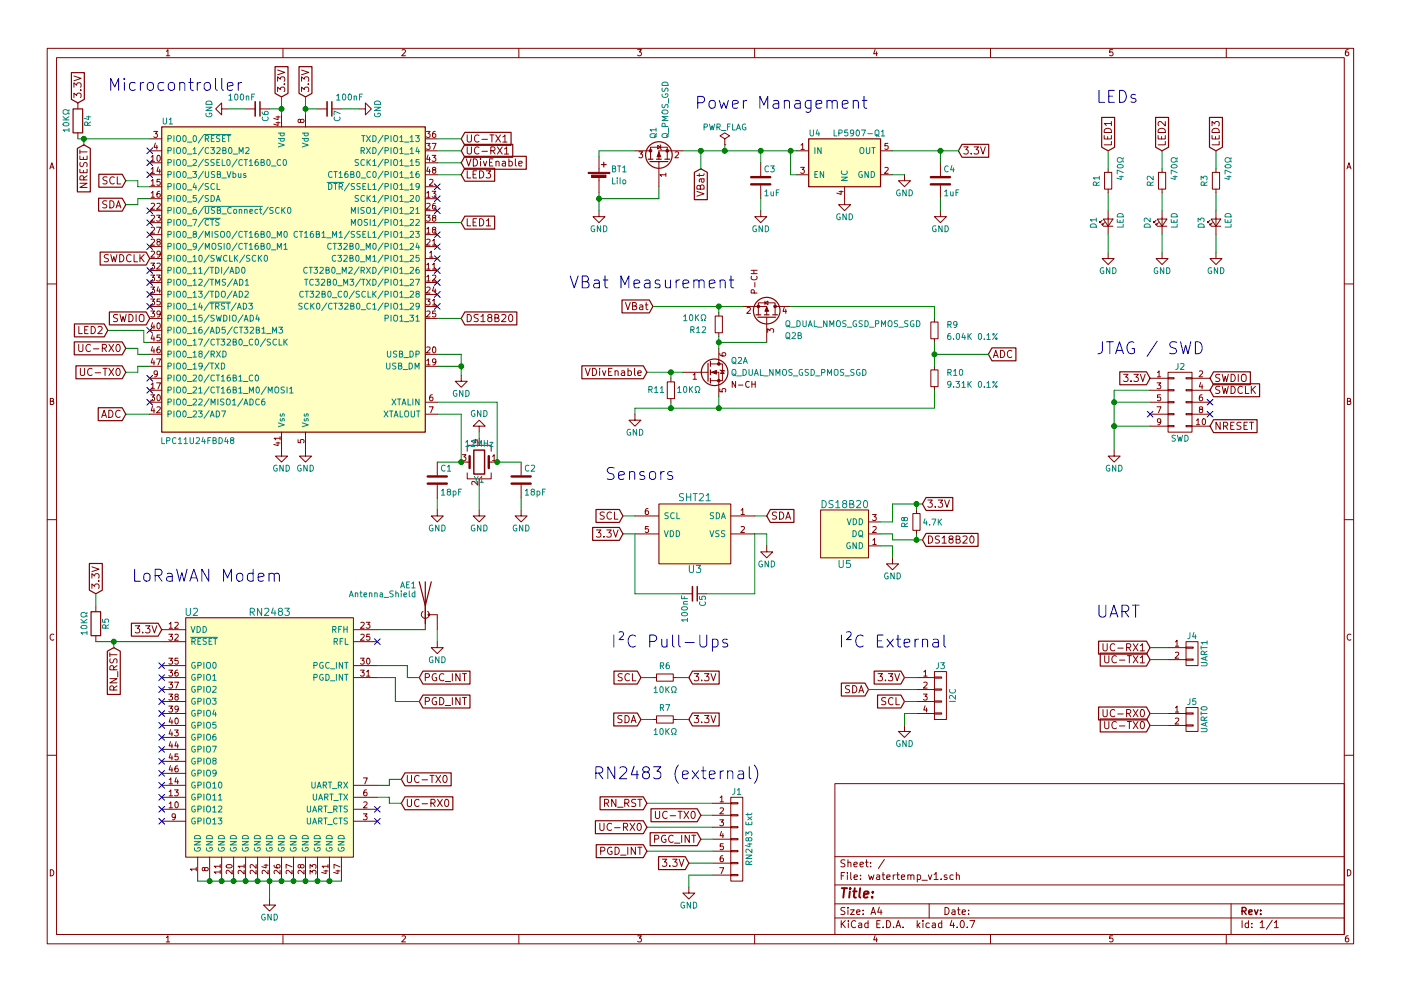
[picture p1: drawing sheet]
EESchema Schematic File Version 2
LIBS:power
LIBS:device
LIBS:transistors
LIBS:conn
LIBS:analog_switches
LIBS:nxp_armmcu
LIBS:rn2483
LIBS:linear
LIBS:texas
LIBS:LP5907-Q1
LIBS:sensirion
LIBS:ds18b20
LIBS:q_dual_nmos_gsd_pmos_sgd
LIBS:watertemp_v1-cache
EELAYER 25 0
EELAYER END
$Descr A4 11693 8268
encoding utf-8
Sheet 1 1
Title ""
Date ""
Rev ""
Comp ""
Comment1 ""
Comment2 ""
Comment3 ""
Comment4 ""
$EndDescr
$Comp
L RN2483 U2
U 1 1
P 2250 6150
F 0 "U2" H 1600 7200 60  0000 C CNN
F 1 "RN2483" H 2250 7200 60  0000 C CNN
F 2 "RN2483:RN2483" H 450 5100 60  0001 C CNN
F 3 "" H 450 5100 60  0001 C CNN
F 4 "RN2483A-I/RM103-ND" H 2250 6150 60  0001 C CNN "DigiKey"
	1    2250 6150
	1    0    0    -1  
$EndComp
Text GLabel 1050 2900 0    60   Input ~ 0
UC-RX0
Text GLabel 1050 3100 0    60   Input ~ 0
UC-TX0
Text GLabel 3350 6700 2    60   Input ~ 0
UC-RX0
Text GLabel 3350 6500 2    60   Input ~ 0
UC-TX0
$Comp
L GND #PWR01
U 1 1
P 2250 7500
F 0 "#PWR01" H 2250 7250 50  0001 C CNN
F 1 "GND" H 2250 7350 50  0000 C CNN
F 2 "" H 2250 7500 50  0001 C CNN
F 3 "" H 2250 7500 50  0001 C CNN
	1    2250 7500
	1    0    0    -1  
$EndComp
$Comp
L Antenna_Shield AE1
U 1 1
P 3550 5050
F 0 "AE1" H 3475 5225 50  0000 R CNN
F 1 "Antenna_Shield" H 3475 5150 50  0000 R CNN
F 2 "RF:SMA_EDGE" H 3550 5150 50  0001 C CNN
F 3 "" H 3550 5150 50  0001 C CNN
F 4 "J502-ND" H 3550 5050 60  0001 C CNN "Digikey"
	1    3550 5050
	1    0    0    -1  
$EndComp
$Comp
L GND #PWR02
U 1 1
P 3650 5350
F 0 "#PWR02" H 3650 5100 50  0001 C CNN
F 1 "GND" H 3650 5200 50  0000 C CNN
F 2 "" H 3650 5350 50  0001 C CNN
F 3 "" H 3650 5350 50  0001 C CNN
	1    3650 5350
	1    0    0    -1  
$EndComp
NoConn ~ 3150 5350
NoConn ~ 1350 5550
NoConn ~ 1350 5650
NoConn ~ 1350 5750
NoConn ~ 1350 5850
NoConn ~ 1350 5950
NoConn ~ 1350 6050
NoConn ~ 1350 6150
NoConn ~ 1350 6250
NoConn ~ 1350 6350
NoConn ~ 1350 6450
NoConn ~ 1350 6550
NoConn ~ 1350 6650
NoConn ~ 1350 6750
NoConn ~ 1350 6850
NoConn ~ 3150 6750
NoConn ~ 3150 6850
Text GLabel 1350 5250 0    60   Input ~ 0
3.3V
$Comp
L Crystal_GND24 Y1
U 1 1
P 4000 3850
F 0 "Y1" H 4000 4000 50  0000 C CNN
F 1 "12MHz" H 4000 3700 50  0000 C CNN
F 2 "Crystals:Crystal_SMD_Abracon_ABM8G-4pin_3.2x2.5mm" H 4000 3850 50  0001 C CNN
F 3 "" H 4000 3850 50  0001 C CNN
F 4 "ABM8G-12.000MHZ-4Y-T3" H 4000 3850 60  0001 C CNN "Part"
F 5 "535-10901-1-ND" H 4000 3850 60  0001 C CNN "Digikey"
	1    4000 3850
	-1   0    0    1   
$EndComp
$Comp
L C C1
U 1 1
P 3650 4000
F 0 "C1" H 3675 4100 50  0000 L CNN
F 1 "18pF" H 3675 3900 50  0000 L CNN
F 2 "Capacitors_SMD:C_0805" H 3688 3850 50  0001 C CNN
F 3 "" H 3650 4000 50  0001 C CNN
F 4 "Samsung CL21C180JBANNNC" H 3650 4000 60  0001 C CNN "Part"
F 5 "1276-1107-1-ND" H 3650 4000 60  0001 C CNN "Digikey"
	1    3650 4000
	1    0    0    -1  
$EndComp
$Comp
L GND #PWR03
U 1 1
P 4350 4250
F 0 "#PWR03" H 4350 4000 50  0001 C CNN
F 1 "GND" H 4350 4100 50  0000 C CNN
F 2 "" H 4350 4250 50  0001 C CNN
F 3 "" H 4350 4250 50  0001 C CNN
	1    4350 4250
	1    0    0    -1  
$EndComp
$Comp
L GND #PWR04
U 1 1
P 3650 4250
F 0 "#PWR04" H 3650 4000 50  0001 C CNN
F 1 "GND" H 3650 4100 50  0000 C CNN
F 2 "" H 3650 4250 50  0001 C CNN
F 3 "" H 3650 4250 50  0001 C CNN
	1    3650 4250
	1    0    0    -1  
$EndComp
$Comp
L GND #PWR05
U 1 1
P 2350 3750
F 0 "#PWR05" H 2350 3500 50  0001 C CNN
F 1 "GND" H 2350 3600 50  0000 C CNN
F 2 "" H 2350 3750 50  0001 C CNN
F 3 "" H 2350 3750 50  0001 C CNN
	1    2350 3750
	1    0    0    -1  
$EndComp
$Comp
L GND #PWR06
U 1 1
P 2550 3750
F 0 "#PWR06" H 2550 3500 50  0001 C CNN
F 1 "GND" H 2550 3600 50  0000 C CNN
F 2 "" H 2550 3750 50  0001 C CNN
F 3 "" H 2550 3750 50  0001 C CNN
	1    2550 3750
	1    0    0    -1  
$EndComp
$Comp
L LP5907-Q1 U4
U 1 1
P 7050 1350
F 0 "U4" H 6750 1600 50  0000 L CNN
F 1 "LP5907-Q1" H 6950 1600 50  0000 L CNN
F 2 "TO_SOT_Packages_SMD:SOT-23-5" H 7450 1600 50  0001 L CNN
F 3 "" H 7050 1350 50  0001 C CNN
F 4 "296-40365-1-ND" H 7050 1350 60  0001 C CNN "Digikey"
	1    7050 1350
	1    0    0    -1  
$EndComp
Text Notes 5800 900  0    100  ~ 0
Power Management
$Comp
L Battery_Cell BT1
U 1 1
P 5000 1500
F 0 "BT1" H 5100 1600 50  0000 L CNN
F 1 "LiIo" H 5100 1500 50  0000 L CNN
F 2 "Battery_Clips:36-54-ND" V 5000 1560 50  0001 C CNN
F 3 "" V 5000 1560 50  0001 C CNN
F 4 "36-54-ND" H 5000 1500 60  0001 C CNN "Digikey"
	1    5000 1500
	1    0    0    -1  
$EndComp
$Comp
L GND #PWR07
U 1 1
P 5000 1750
F 0 "#PWR07" H 5000 1500 50  0001 C CNN
F 1 "GND" H 5000 1600 50  0000 C CNN
F 2 "" H 5000 1750 50  0001 C CNN
F 3 "" H 5000 1750 50  0001 C CNN
	1    5000 1750
	1    0    0    -1  
$EndComp
Text GLabel 8000 1250 2    60   Input ~ 0
3.3V
$Comp
L GND #PWR08
U 1 1
P 7550 1450
F 0 "#PWR08" H 7550 1200 50  0001 C CNN
F 1 "GND" H 7550 1300 50  0000 C CNN
F 2 "" H 7550 1450 50  0001 C CNN
F 3 "" H 7550 1450 50  0001 C CNN
	1    7550 1450
	1    0    0    -1  
$EndComp
Text Notes 900  750  0    100  ~ 0
Microcontroller
Text Notes 1100 4850 0    100  ~ 0
LoRaWAN Modem
$Comp
L C C3
U 1 1
P 6350 1500
F 0 "C3" H 6375 1600 50  0000 L CNN
F 1 "1uF" H 6375 1400 50  0000 L CNN
F 2 "Capacitors_SMD:C_0805" H 6388 1350 50  0001 C CNN
F 3 "" H 6350 1500 50  0001 C CNN
F 4 "1276-6471-1-ND" H 6350 1500 60  0001 C CNN "Digikey"
F 5 "Samsung CL21B105KOFNNNG" H 6350 1500 60  0001 C CNN "Part"
	1    6350 1500
	1    0    0    -1  
$EndComp
$Comp
L GND #PWR09
U 1 1
P 6350 1750
F 0 "#PWR09" H 6350 1500 50  0001 C CNN
F 1 "GND" H 6350 1600 50  0000 C CNN
F 2 "" H 6350 1750 50  0001 C CNN
F 3 "" H 6350 1750 50  0001 C CNN
	1    6350 1750
	1    0    0    -1  
$EndComp
$Comp
L C C4
U 1 1
P 7850 1500
F 0 "C4" H 7875 1600 50  0000 L CNN
F 1 "1uF" H 7875 1400 50  0000 L CNN
F 2 "Capacitors_SMD:C_0805" H 7888 1350 50  0001 C CNN
F 3 "" H 7850 1500 50  0001 C CNN
F 4 "Samsung Samsung CL21B105KOFNNNG" H 7850 1500 60  0001 C CNN "Part"
F 5 "1276-6471-1-ND" H 7850 1500 60  0001 C CNN "Digikey"
	1    7850 1500
	1    0    0    -1  
$EndComp
$Comp
L GND #PWR010
U 1 1
P 7850 1750
F 0 "#PWR010" H 7850 1500 50  0001 C CNN
F 1 "GND" H 7850 1600 50  0000 C CNN
F 2 "" H 7850 1750 50  0001 C CNN
F 3 "" H 7850 1750 50  0001 C CNN
	1    7850 1750
	1    0    0    -1  
$EndComp
Text GLabel 2350 800  1    60   Input ~ 0
3.3V
Text GLabel 2550 800  1    60   Input ~ 0
3.3V
$Comp
L SHT21 U3
U 1 1
P 5800 4450
F 0 "U3" H 5800 4750 60  0000 C CNN
F 1 "SHT21" H 5800 4150 60  0000 C CNN
F 2 "Sensirion:SHT21" H 5800 4450 60  0001 C CNN
F 3 "" H 5800 4450 60  0001 C CNN
	1    5800 4450
	1    0    0    1   
$EndComp
Text Notes 5050 4000 0    100  ~ 0
Sensors
Text GLabel 5200 4450 0    60   Input ~ 0
3.3V
$Comp
L GND #PWR011
U 1 1
P 6400 4550
F 0 "#PWR011" H 6400 4300 50  0001 C CNN
F 1 "GND" H 6400 4400 50  0000 C CNN
F 2 "" H 6400 4550 50  0001 C CNN
F 3 "" H 6400 4550 50  0001 C CNN
	1    6400 4550
	1    0    0    -1  
$EndComp
Text GLabel 5200 4300 0    60   Input ~ 0
SCL
Text GLabel 6400 4300 2    60   Input ~ 0
SDA
Text GLabel 1050 1500 0    60   Input ~ 0
SCL
Text GLabel 1050 1700 0    60   Input ~ 0
SDA
$Comp
L DS18B20 U5
U 1 1
P 7050 4450
F 0 "U5" H 7050 4200 60  0000 C CNN
F 1 "DS18B20" H 7050 4700 60  0000 C CNN
F 2 "Pin_Headers:Pin_Header_Straight_1x03_Pitch2.54mm" H 7050 4450 60  0001 C CNN
F 3 "" H 7050 4450 60  0001 C CNN
	1    7050 4450
	1    0    0    -1  
$EndComp
Text GLabel 7700 4200 2    60   Input ~ 0
3.3V
$Comp
L GND #PWR012
U 1 1
P 7450 4650
F 0 "#PWR012" H 7450 4400 50  0001 C CNN
F 1 "GND" H 7450 4500 50  0000 C CNN
F 2 "" H 7450 4650 50  0001 C CNN
F 3 "" H 7450 4650 50  0001 C CNN
	1    7450 4650
	1    0    0    -1  
$EndComp
Text GLabel 7700 4500 2    60   Input ~ 0
DS18B20
Text GLabel 3850 2650 2    60   Input ~ 0
DS18B20
$Comp
L PWR_FLAG #FLG013
U 1 1
P 6050 1200
F 0 "#FLG013" H 6050 1275 50  0001 C CNN
F 1 "PWR_FLAG" H 6050 1350 50  0000 C CNN
F 2 "" H 6050 1200 50  0001 C CNN
F 3 "" H 6050 1200 50  0001 C CNN
	1    6050 1200
	1    0    0    -1  
$EndComp
Text Notes 9150 2950 0    100  ~ 0
JTAG / SWD
Text GLabel 9600 3150 0    60   Input ~ 0
3.3V
NoConn ~ 1250 1250
NoConn ~ 1250 1350
NoConn ~ 1250 1450
NoConn ~ 1250 1750
NoConn ~ 1250 1850
NoConn ~ 1250 1950
NoConn ~ 1250 2050
NoConn ~ 1250 2750
NoConn ~ 1250 3150
NoConn ~ 1250 3250
NoConn ~ 1250 3350
NoConn ~ 3650 2550
NoConn ~ 3650 2450
NoConn ~ 3650 2350
NoConn ~ 3650 2250
NoConn ~ 3650 2150
NoConn ~ 3650 2050
NoConn ~ 3650 1950
NoConn ~ 3650 1750
NoConn ~ 3650 1650
NoConn ~ 3650 1550
$Comp
L R R5
U 1 1
P 800 5200
F 0 "R5" V 880 5200 50  0000 C CNN
F 1 "10KΩ" V 700 5200 50  0000 C CNN
F 2 "Resistors_SMD:R_0805" V 730 5200 50  0001 C CNN
F 3 "" H 800 5200 50  0001 C CNN
F 4 "311-10KARCT-ND" V 800 5200 60  0001 C CNN "Digikey"
	1    800  5200
	1    0    0    -1  
$EndComp
Text GLabel 800  4950 1    60   Input ~ 0
3.3V
Text Notes 9150 850  0    100  ~ 0
LEDs
$Comp
L R_Small R1
U 1 1
P 9250 1500
F 0 "R1" V 9150 1450 50  0000 L CNN
F 1 "470Ω" V 9350 1500 50  0000 L CNN
F 2 "Resistors_SMD:R_0805" H 9250 1500 50  0001 C CNN
F 3 "" H 9250 1500 50  0001 C CNN
F 4 "311-470CRCT-ND" V 9250 1500 60  0001 C CNN "Digikey"
	1    9250 1500
	1    0    0    -1  
$EndComp
$Comp
L R_Small R2
U 1 1
P 9700 1500
F 0 "R2" V 9600 1450 50  0000 L CNN
F 1 "470Ω" V 9800 1500 50  0000 L CNN
F 2 "Resistors_SMD:R_0805" H 9700 1500 50  0001 C CNN
F 3 "" H 9700 1500 50  0001 C CNN
F 4 "311-470CRCT-ND" V 9700 1500 60  0001 C CNN "Digikey"
	1    9700 1500
	1    0    0    -1  
$EndComp
$Comp
L R_Small R3
U 1 1
P 10150 1500
F 0 "R3" V 10050 1450 50  0000 L CNN
F 1 "470Ω" V 10250 1500 50  0000 L CNN
F 2 "Resistors_SMD:R_0805" H 10150 1500 50  0001 C CNN
F 3 "" H 10150 1500 50  0001 C CNN
F 4 "311-470CRCT-ND" V 10150 1500 60  0001 C CNN "Digikey"
	1    10150 1500
	1    0    0    -1  
$EndComp
$Comp
L LED_Small D1
U 1 1
P 9250 1850
F 0 "D1" H 9200 1975 50  0000 L CNN
F 1 "LED" H 9200 1750 50  0000 L CNN
F 2 "LEDs:LED_0805" V 9250 1850 50  0001 C CNN
F 3 "" V 9250 1850 50  0001 C CNN
F 4 "475-1278-1-ND" H 9250 1850 60  0001 C CNN "Digikey"
	1    9250 1850
	0    -1   -1   0   
$EndComp
$Comp
L LED_Small D2
U 1 1
P 9700 1850
F 0 "D2" H 9650 1975 50  0000 L CNN
F 1 "LED" H 9650 1750 50  0000 L CNN
F 2 "LEDs:LED_0805" V 9700 1850 50  0001 C CNN
F 3 "" V 9700 1850 50  0001 C CNN
F 4 "475-2560-1-ND" H 9700 1850 60  0001 C CNN "Digikey"
	1    9700 1850
	0    -1   -1   0   
$EndComp
$Comp
L LED_Small D3
U 1 1
P 10150 1850
F 0 "D3" H 10100 1975 50  0000 L CNN
F 1 "LED" H 10100 1750 50  0000 L CNN
F 2 "LEDs:LED_0805" V 10150 1850 50  0001 C CNN
F 3 "" V 10150 1850 50  0001 C CNN
F 4 "475-1410-1-ND" H 10150 1850 60  0001 C CNN "Digikey"
	1    10150 1850
	0    -1   -1   0   
$EndComp
$Comp
L GND #PWR014
U 1 1
P 9250 2100
F 0 "#PWR014" H 9250 1850 50  0001 C CNN
F 1 "GND" H 9250 1950 50  0000 C CNN
F 2 "" H 9250 2100 50  0001 C CNN
F 3 "" H 9250 2100 50  0001 C CNN
	1    9250 2100
	1    0    0    -1  
$EndComp
$Comp
L GND #PWR015
U 1 1
P 9700 2100
F 0 "#PWR015" H 9700 1850 50  0001 C CNN
F 1 "GND" H 9700 1950 50  0000 C CNN
F 2 "" H 9700 2100 50  0001 C CNN
F 3 "" H 9700 2100 50  0001 C CNN
	1    9700 2100
	1    0    0    -1  
$EndComp
$Comp
L GND #PWR016
U 1 1
P 10150 2100
F 0 "#PWR016" H 10150 1850 50  0001 C CNN
F 1 "GND" H 10150 1950 50  0000 C CNN
F 2 "" H 10150 2100 50  0001 C CNN
F 3 "" H 10150 2100 50  0001 C CNN
	1    10150 2100
	1    0    0    -1  
$EndComp
Text GLabel 900  2750 0    60   Input ~ 0
LED2
Text GLabel 3850 1850 2    60   Input ~ 0
LED1
Text GLabel 3850 1450 2    60   Input ~ 0
LED3
Text GLabel 9250 1250 1    60   Input ~ 0
LED1
Text GLabel 9700 1250 1    60   Input ~ 0
LED2
Text GLabel 10150 1250 1    60   Input ~ 0
LED3
$Comp
L R_Small R6
U 1 1
P 5550 5650
F 0 "R6" V 5450 5600 50  0000 L CNN
F 1 "10KΩ" V 5650 5550 50  0000 L CNN
F 2 "Resistors_SMD:R_0805" H 5550 5650 50  0001 C CNN
F 3 "" H 5550 5650 50  0001 C CNN
F 4 "311-10KARCT-ND" V 5550 5650 60  0001 C CNN "Digikey"
	1    5550 5650
	0    1    1    0   
$EndComp
Text GLabel 5350 5650 0    60   Input ~ 0
SCL
Text GLabel 5750 5650 2    60   Input ~ 0
3.3V
$Comp
L R_Small R7
U 1 1
P 5550 6000
F 0 "R7" V 5450 5950 50  0000 L CNN
F 1 "10KΩ" V 5650 5900 50  0000 L CNN
F 2 "Resistors_SMD:R_0805" H 5550 6000 50  0001 C CNN
F 3 "" H 5550 6000 50  0001 C CNN
F 4 "311-10KARCT-ND" V 5550 6000 60  0001 C CNN "Digikey"
	1    5550 6000
	0    1    1    0   
$EndComp
Text GLabel 5350 6000 0    60   Input ~ 0
SDA
Text GLabel 5750 6000 2    60   Input ~ 0
3.3V
Text Notes 5100 5400 0    100  ~ 0
I²C Pull-Ups
$Comp
L CONN_01X04 J3
U 1 1
P 7850 5800
F 0 "J3" H 7850 6050 50  0000 C CNN
F 1 "I2C" V 7950 5800 50  0000 C CNN
F 2 "Pin_Headers:Pin_Header_Straight_1x04_Pitch2.54mm" H 7850 5800 50  0001 C CNN
F 3 "" H 7850 5800 50  0001 C CNN
	1    7850 5800
	1    0    0    -1  
$EndComp
Text Notes 7000 5400 0    100  ~ 0
I²C External
Text GLabel 7550 5650 0    60   Input ~ 0
3.3V
$Comp
L GND #PWR017
U 1 1
P 7550 6050
F 0 "#PWR017" H 7550 5800 50  0001 C CNN
F 1 "GND" H 7550 5900 50  0000 C CNN
F 2 "" H 7550 6050 50  0001 C CNN
F 3 "" H 7550 6050 50  0001 C CNN
	1    7550 6050
	1    0    0    -1  
$EndComp
Text GLabel 7250 5750 0    60   Input ~ 0
SDA
Text GLabel 7550 5850 0    60   Input ~ 0
SCL
$Comp
L CONN_01X02 J4
U 1 1
P 9950 5450
F 0 "J4" H 9950 5600 50  0000 C CNN
F 1 "UART1" V 10050 5450 50  0000 C CNN
F 2 "Pin_Headers:Pin_Header_Straight_1x02_Pitch2.54mm" H 9950 5450 50  0001 C CNN
F 3 "" H 9950 5450 50  0001 C CNN
	1    9950 5450
	1    0    0    -1  
$EndComp
Text Notes 9150 5150 0    100  ~ 0
UART
$Comp
L LPC11U24FBD48 U1
U 1 1
P 2450 2450
F 0 "U1" H 1400 3900 50  0000 C CNN
F 1 "LPC11U24FBD48" H 1650 1230 50  0000 C CNN
F 2 "Housings_QFP:LQFP-48_7x7mm_Pitch0.5mm" H 3400 1250 50  0001 C CNN
F 3 "" H 2450 975 50  0001 C CNN
F 4 "568-8460-ND" H 2450 2450 60  0001 C CNN "Digikey"
	1    2450 2450
	1    0    0    -1  
$EndComp
Text GLabel 3850 1150 2    60   Input ~ 0
UC-TX1
Text GLabel 3850 1250 2    60   Input ~ 0
UC-RX1
Text GLabel 9600 5400 0    60   Input ~ 0
UC-RX1
Text GLabel 9600 5500 0    60   Input ~ 0
UC-TX1
Text GLabel 9600 6050 0    60   Input ~ 0
UC-TX0
Text Notes 4950 6500 0    100  ~ 0
RN2483 (external)
$Comp
L GND #PWR018
U 1 1
P 5750 7400
F 0 "#PWR018" H 5750 7150 50  0001 C CNN
F 1 "GND" H 5750 7250 50  0000 C CNN
F 2 "" H 5750 7400 50  0001 C CNN
F 3 "" H 5750 7400 50  0001 C CNN
	1    5750 7400
	1    0    0    -1  
$EndComp
Text GLabel 5750 7200 0    60   Input ~ 0
3.3V
Text GLabel 5850 6800 0    60   Input ~ 0
UC-TX0
Text GLabel 5400 6900 0    60   Input ~ 0
UC-RX0
Text GLabel 950  5400 3    60   Input ~ 0
RN_RST
Text GLabel 5400 6700 0    60   Input ~ 0
RN_RST
$Comp
L CONN_01X07 J1
U 1 1
P 6150 7000
F 0 "J1" H 6150 7400 50  0000 C CNN
F 1 "RN2483 Ext" V 6250 7000 50  0000 C CNN
F 2 "Pin_Headers:Pin_Header_Straight_1x07_Pitch2.54mm" H 6150 7000 50  0001 C CNN
F 3 "" H 6150 7000 50  0001 C CNN
	1    6150 7000
	1    0    0    -1  
$EndComp
Text GLabel 5850 7000 0    60   Input ~ 0
PGC_INT
Text GLabel 5400 7100 0    60   Input ~ 0
PGD_INT
Text GLabel 3500 5650 2    60   Input ~ 0
PGC_INT
Text GLabel 3500 5850 2    60   Input ~ 0
PGD_INT
$Comp
L C C2
U 1 1
P 4350 4000
F 0 "C2" H 4375 4100 50  0000 L CNN
F 1 "18pF" H 4375 3900 50  0000 L CNN
F 2 "Capacitors_SMD:C_0805" H 4388 3850 50  0001 C CNN
F 3 "" H 4350 4000 50  0001 C CNN
F 4 "Samsung CL21C180JBANNNC" H 4350 4000 60  0001 C CNN "Part"
F 5 "1276-1107-1-ND" H 4350 4000 60  0001 C CNN "Digikey"
	1    4350 4000
	1    0    0    -1  
$EndComp
$Comp
L CONN_02X05 J2
U 1 1
P 9850 3350
F 0 "J2" H 9850 3650 50  0000 C CNN
F 1 "SWD" H 9850 3050 50  0000 C CNN
F 2 "SWD:SWD_10Pin" H 9850 2150 50  0001 C CNN
F 3 "" H 9850 2150 50  0001 C CNN
F 4 "1175-1629-ND" H 9850 3350 60  0001 C CNN "Digikey"
	1    9850 3350
	1    0    0    -1  
$EndComp
$Comp
L GND #PWR019
U 1 1
P 9300 3750
F 0 "#PWR019" H 9300 3500 50  0001 C CNN
F 1 "GND" H 9300 3600 50  0000 C CNN
F 2 "" H 9300 3750 50  0001 C CNN
F 3 "" H 9300 3750 50  0001 C CNN
	1    9300 3750
	1    0    0    -1  
$EndComp
NoConn ~ 9600 3450
Text GLabel 10100 3150 2    60   Input ~ 0
SWDIO
Text GLabel 10100 3250 2    60   Input ~ 0
SWDCLK
Text GLabel 10100 3550 2    60   Input ~ 0
NRESET
NoConn ~ 10100 3450
Text GLabel 1250 2650 0    60   Input ~ 0
SWDIO
Text GLabel 1250 2150 0    60   Input ~ 0
SWDCLK
$Comp
L R R4
U 1 1
P 650 1000
F 0 "R4" V 730 1000 50  0000 C CNN
F 1 "10KΩ" V 550 1000 50  0000 C CNN
F 2 "Resistors_SMD:R_0805" V 580 1000 50  0001 C CNN
F 3 "" H 650 1000 50  0001 C CNN
F 4 "311-10KARCT-ND" V 650 1000 60  0001 C CNN "Digikey"
	1    650  1000
	1    0    0    -1  
$EndComp
Text GLabel 700  1200 3    60   Input ~ 0
NRESET
Text GLabel 650  850  1    60   Input ~ 0
3.3V
NoConn ~ 1250 2250
NoConn ~ 1250 2350
NoConn ~ 1250 2450
NoConn ~ 1250 2550
NoConn ~ 10100 3350
$Comp
L CONN_01X02 J5
U 1 1
P 9950 6000
F 0 "J5" H 9950 6150 50  0000 C CNN
F 1 "UART0" V 10050 6000 50  0000 C CNN
F 2 "Pin_Headers:Pin_Header_Straight_1x02_Pitch2.54mm" H 9950 6000 50  0001 C CNN
F 3 "" H 9950 6000 50  0001 C CNN
	1    9950 6000
	1    0    0    -1  
$EndComp
Text GLabel 9600 5950 0    60   Input ~ 0
UC-RX0
$Comp
L R_Small R8
U 1 1
P 7650 4350
F 0 "R8" V 7550 4300 50  0000 L CNN
F 1 "4.7K" H 7700 4350 50  0000 L CNN
F 2 "Resistors_SMD:R_0805" H 7650 4350 50  0001 C CNN
F 3 "" H 7650 4350 50  0001 C CNN
F 4 "311-4.70KCRCT-ND" V 7650 4350 60  0001 C CNN "Digikey"
	1    7650 4350
	1    0    0    -1  
$EndComp
$Comp
L C_Small C5
U 1 1
P 5800 4950
F 0 "C5" H 5810 5020 50  0000 L CNN
F 1 "100nF" H 5810 4870 50  0000 L CNN
F 2 "Capacitors_SMD:C_0805_HandSoldering" H 5800 4950 50  0001 C CNN
F 3 "" H 5800 4950 50  0001 C CNN
F 4 "1276-6468-1-ND" H 5800 4950 60  0001 C CNN "Digikey"
	1    5800 4950
	0    1    1    0   
$EndComp
$Comp
L C_Small C7
U 1 1
P 2750 900
F 0 "C7" H 2760 970 50  0000 L CNN
F 1 "100nF" V 2650 950 50  0000 L CNN
F 2 "Capacitors_SMD:C_0805" H 2750 900 50  0001 C CNN
F 3 "" H 2750 900 50  0001 C CNN
F 4 "1276-6468-1-ND" H 2750 900 60  0001 C CNN "Digikey"
	1    2750 900 
	0    1    1    0   
$EndComp
$Comp
L C_Small C6
U 1 1
P 2150 900
F 0 "C6" H 2160 970 50  0000 L CNN
F 1 "100nF" V 2050 650 50  0000 L CNN
F 2 "Capacitors_SMD:C_0805" H 2150 900 50  0001 C CNN
F 3 "" H 2150 900 50  0001 C CNN
F 4 "1276-6468-1-ND" H 2150 900 60  0001 C CNN "Digikey"
	1    2150 900 
	0    1    1    0   
$EndComp
$Comp
L GND #PWR020
U 1 1
P 3000 900
F 0 "#PWR020" H 3000 650 50  0001 C CNN
F 1 "GND" H 3000 750 50  0000 C CNN
F 2 "" H 3000 900 50  0001 C CNN
F 3 "" H 3000 900 50  0001 C CNN
	1    3000 900 
	0    -1   -1   0   
$EndComp
$Comp
L GND #PWR021
U 1 1
P 1900 900
F 0 "#PWR021" H 1900 650 50  0001 C CNN
F 1 "GND" H 1900 750 50  0000 C CNN
F 2 "" H 1900 900 50  0001 C CNN
F 3 "" H 1900 900 50  0001 C CNN
	1    1900 900 
	0    1    1    0   
$EndComp
$Comp
L Q_PMOS_GSD Q1
U 1 1
P 5500 1350
F 0 "Q1" H 5700 1400 50  0000 L CNN
F 1 "Q_PMOS_GSD" H 5700 1300 50  0000 L CNN
F 2 "TO_SOT_Packages_SMD:SOT-23" H 5700 1450 50  0001 C CNN
F 3 "" H 5500 1350 50  0001 C CNN
F 4 "SSM3J338RLFCT-ND" H 5500 1350 60  0001 C CNN "Digikey"
	1    5500 1350
	0    -1   -1   0   
$EndComp
$Comp
L GND #PWR022
U 1 1
P 4000 4250
F 0 "#PWR022" H 4000 4000 50  0001 C CNN
F 1 "GND" H 4000 4100 50  0000 C CNN
F 2 "" H 4000 4250 50  0001 C CNN
F 3 "" H 4000 4250 50  0001 C CNN
	1    4000 4250
	1    0    0    -1  
$EndComp
$Comp
L GND #PWR023
U 1 1
P 4000 3600
F 0 "#PWR023" H 4000 3350 50  0001 C CNN
F 1 "GND" H 4000 3450 50  0000 C CNN
F 2 "" H 4000 3600 50  0001 C CNN
F 3 "" H 4000 3600 50  0001 C CNN
	1    4000 3600
	-1   0    0    1   
$EndComp
$Comp
L GND #PWR024
U 1 1
P 7050 1650
F 0 "#PWR024" H 7050 1400 50  0001 C CNN
F 1 "GND" H 7050 1500 50  0000 C CNN
F 2 "" H 7050 1650 50  0001 C CNN
F 3 "" H 7050 1650 50  0001 C CNN
	1    7050 1650
	1    0    0    -1  
$EndComp
$Comp
L Q_DUAL_NMOS_GSD_PMOS_SGD Q2
U 2 1
P 6400 2650
F 0 "Q2" V 6250 2800 50  0000 L CNN
F 1 "Q_DUAL_NMOS_GSD_PMOS_SGD" V 6350 2800 50  0000 L CNN
F 2 "TSOT_Custom:TSOT26" H 6600 2800 50  0001 C CNN
F 3 "" H 6400 2650 50  0001 C CNN
F 4 "DMC2038LVT-7DICT-ND" V 6400 2650 60  0001 C CNN "Digikey"
	2    6400 2650
	0    1    -1   0   
$EndComp
$Comp
L R_Small R11
U 1 1
P 5600 3250
F 0 "R11" H 5650 3250 50  0000 L CNN
F 1 "10KΩ" H 5350 3250 50  0000 L CNN
F 2 "Resistors_SMD:R_0805" H 5600 3250 50  0001 C CNN
F 3 "" H 5600 3250 50  0001 C CNN
F 4 "311-10KARCT-ND" H 5600 3250 60  0001 C CNN "Digikey"
	1    5600 3250
	-1   0    0    1   
$EndComp
Text GLabel 5400 3100 0    60   Input ~ 0
VDivEnable
$Comp
L GND #PWR025
U 1 1
P 5300 3450
F 0 "#PWR025" H 5300 3200 50  0001 C CNN
F 1 "GND" H 5300 3300 50  0000 C CNN
F 2 "" H 5300 3450 50  0001 C CNN
F 3 "" H 5300 3450 50  0001 C CNN
	1    5300 3450
	1    0    0    -1  
$EndComp
$Comp
L R_Small R12
U 1 1
P 6000 2700
F 0 "R12" H 6100 2750 50  0000 L CNN
F 1 "10KΩ" H 6100 2650 50  0000 L CNN
F 2 "Resistors_SMD:R_0805" H 6000 2700 50  0001 C CNN
F 3 "" H 6000 2700 50  0001 C CNN
F 4 "311-10KARCT-ND" H 6000 2700 60  0001 C CNN "Digikey"
	1    6000 2700
	-1   0    0    1   
$EndComp
$Comp
L R_Small R9
U 1 1
P 7800 2750
F 0 "R9" H 7900 2800 50  0000 L CNN
F 1 "6.04K 0.1%" H 7900 2700 50  0000 L CNN
F 2 "Resistors_SMD:R_0805" H 7800 2750 50  0001 C CNN
F 3 "" H 7800 2750 50  0001 C CNN
F 4 "P20683CT-ND" H 7800 2750 60  0001 C CNN "Digikey"
	1    7800 2750
	1    0    0    -1  
$EndComp
$Comp
L R_Small R10
U 1 1
P 7800 3150
F 0 "R10" H 7900 3200 50  0000 L CNN
F 1 "9.31K 0.1%" H 7900 3100 50  0000 L CNN
F 2 "Resistors_SMD:R_0805" H 7800 3150 50  0001 C CNN
F 3 "" H 7800 3150 50  0001 C CNN
F 4 "YAG2002CT-ND" H 7800 3150 60  0001 C CNN "Digikey"
	1    7800 3150
	1    0    0    -1  
$EndComp
Text GLabel 8250 2950 2    60   Input ~ 0
ADC
Text GLabel 5850 1400 3    60   Input ~ 0
VBat
Text GLabel 5450 2550 0    60   Input ~ 0
VBat
$Comp
L Q_DUAL_NMOS_GSD_PMOS_SGD Q2
U 1 1
P 5900 3100
F 0 "Q2" H 6100 3200 50  0000 L CNN
F 1 "Q_DUAL_NMOS_GSD_PMOS_SGD" H 6100 3100 50  0000 L CNN
F 2 "TSOT_Custom:TSOT26" H 6100 3250 50  0001 C CNN
F 3 "" H 5900 3100 50  0001 C CNN
F 4 "DMC2038LVT-7DICT-ND" H 5900 3100 60  0001 C CNN "Digikey"
	1    5900 3100
	1    0    0    -1  
$EndComp
Text Notes 4750 2400 0    100  ~ 0
VBat Measurement
$Comp
L GND #PWR026
U 1 1
P 3850 3125
F 0 "#PWR026" H 3850 2875 50  0001 C CNN
F 1 "GND" H 3850 2975 50  0000 C CNN
F 2 "" H 3850 3125 50  0001 C CNN
F 3 "" H 3850 3125 50  0001 C CNN
	1    3850 3125
	1    0    0    -1  
$EndComp
Text GLabel 1050 3450 0    60   Input ~ 0
ADC
Wire Wire Line
	3150 6550 3250 6550
Wire Wire Line
	3250 6550 3250 6500
Wire Wire Line
	3250 6500 3350 6500
Wire Wire Line
	3350 6700 3250 6700
Wire Wire Line
	3250 6700 3250 6650
Wire Wire Line
	3250 6650 3150 6650
Wire Wire Line
	1650 7350 2850 7350
Connection ~ 1750 7350
Connection ~ 1850 7350
Connection ~ 1950 7350
Connection ~ 2050 7350
Connection ~ 2150 7350
Connection ~ 2250 7350
Connection ~ 2350 7350
Connection ~ 2450 7350
Connection ~ 2550 7350
Connection ~ 2650 7350
Connection ~ 2750 7350
Wire Wire Line
	2250 7350 2250 7500
Wire Wire Line
	3550 5250 3150 5250
Wire Wire Line
	3650 5250 3650 5350
Wire Wire Line
	1050 2900 1150 2900
Wire Wire Line
	1150 2900 1150 2950
Wire Wire Line
	1150 2950 1250 2950
Wire Wire Line
	1250 3050 1150 3050
Wire Wire Line
	1150 3050 1150 3100
Wire Wire Line
	1150 3100 1050 3100
Wire Wire Line
	3850 3450 3650 3450
Wire Wire Line
	3650 3350 4150 3350
Wire Wire Line
	4150 3350 4150 3850
Wire Wire Line
	4150 3850 4350 3850
Connection ~ 3850 3850
Connection ~ 4150 3850
Wire Wire Line
	3650 4150 3650 4250
Wire Wire Line
	4350 4150 4350 4250
Wire Wire Line
	5000 1600 5000 1750
Wire Wire Line
	5000 1300 5000 1250
Wire Wire Line
	5700 1250 6650 1250
Wire Wire Line
	7450 1250 8000 1250
Wire Wire Line
	7550 1450 7450 1450
Wire Wire Line
	6350 1350 6350 1250
Connection ~ 6350 1250
Wire Wire Line
	6350 1650 6350 1750
Wire Wire Line
	7850 1650 7850 1750
Wire Wire Line
	7850 1350 7850 1250
Connection ~ 7850 1250
Wire Wire Line
	6300 4450 6400 4450
Wire Wire Line
	6400 4450 6400 4550
Wire Wire Line
	1050 1700 1150 1700
Wire Wire Line
	1150 1700 1150 1650
Wire Wire Line
	1150 1650 1250 1650
Wire Wire Line
	1250 1550 1150 1550
Wire Wire Line
	1150 1550 1150 1500
Wire Wire Line
	1150 1500 1050 1500
Wire Wire Line
	7350 4550 7450 4550
Wire Wire Line
	7450 4550 7450 4650
Wire Wire Line
	7450 4200 7700 4200
Wire Wire Line
	7450 4200 7450 4350
Wire Wire Line
	7450 4350 7350 4350
Wire Wire Line
	7350 4450 7450 4450
Wire Wire Line
	7450 4450 7450 4500
Wire Wire Line
	7450 4500 7700 4500
Wire Wire Line
	3650 2650 3850 2650
Wire Wire Line
	6050 1200 6050 1250
Connection ~ 6050 1250
Wire Wire Line
	800  5350 1350 5350
Wire Wire Line
	800  4950 800  5050
Wire Wire Line
	9250 1750 9250 1600
Wire Wire Line
	9700 1600 9700 1750
Wire Wire Line
	10150 1750 10150 1600
Wire Wire Line
	9250 1950 9250 2100
Wire Wire Line
	10150 2100 10150 1950
Wire Wire Line
	9700 1950 9700 2100
Wire Wire Line
	3650 1850 3850 1850
Wire Wire Line
	9250 1400 9250 1250
Wire Wire Line
	9700 1250 9700 1400
Wire Wire Line
	10150 1250 10150 1400
Wire Wire Line
	5350 5650 5450 5650
Wire Wire Line
	5650 5650 5750 5650
Wire Wire Line
	5350 6000 5450 6000
Wire Wire Line
	5650 6000 5750 6000
Wire Wire Line
	7550 5650 7650 5650
Wire Wire Line
	7650 5950 7550 5950
Wire Wire Line
	7550 5950 7550 6050
Wire Wire Line
	7250 5750 7650 5750
Wire Wire Line
	7550 5850 7650 5850
Wire Wire Line
	900  2750 1200 2750
Wire Wire Line
	1200 2750 1200 2850
Wire Wire Line
	1200 2850 1250 2850
Wire Wire Line
	3850 1150 3650 1150
Wire Wire Line
	3650 1250 3850 1250
Wire Wire Line
	9600 5400 9750 5400
Wire Wire Line
	9750 5500 9600 5500
Wire Wire Line
	9750 6050 9600 6050
Wire Wire Line
	5750 7300 5950 7300
Wire Wire Line
	5750 7300 5750 7400
Wire Wire Line
	5400 6900 5950 6900
Wire Wire Line
	5750 7200 5950 7200
Wire Wire Line
	950  5400 950  5350
Connection ~ 950  5350
Wire Wire Line
	5850 6800 5950 6800
Wire Wire Line
	5400 6700 5950 6700
Wire Wire Line
	5850 7000 5950 7000
Wire Wire Line
	5400 7100 5950 7100
Wire Wire Line
	3500 5650 3400 5650
Wire Wire Line
	3400 5650 3400 5550
Wire Wire Line
	3400 5550 3150 5550
Wire Wire Line
	3150 5650 3300 5650
Wire Wire Line
	3300 5650 3300 5850
Wire Wire Line
	3300 5850 3500 5850
Wire Wire Line
	9600 3250 9300 3250
Wire Wire Line
	9300 3250 9300 3750
Wire Wire Line
	9600 3350 9300 3350
Connection ~ 9300 3350
Wire Wire Line
	9600 3550 9300 3550
Connection ~ 9300 3550
Wire Wire Line
	650  1150 1250 1150
Wire Wire Line
	700  1200 700  1150
Connection ~ 700  1150
Wire Wire Line
	3650 1450 3850 1450
Connection ~ 700  -2350
Wire Wire Line
	9600 5950 9750 5950
Wire Wire Line
	7650 4250 7650 4200
Connection ~ 7650 4200
Wire Wire Line
	7650 4450 7650 4500
Connection ~ 7650 4500
Wire Wire Line
	5900 4950 6300 4950
Wire Wire Line
	6300 4950 6300 4450
Wire Wire Line
	5700 4950 5300 4950
Wire Wire Line
	5300 4950 5300 4450
Wire Wire Line
	5300 4450 5200 4450
Wire Wire Line
	5200 4300 5300 4300
Wire Wire Line
	6400 4300 6300 4300
Wire Wire Line
	2550 800  2550 950 
Wire Wire Line
	2350 800  2350 950 
Wire Wire Line
	2650 900  2550 900 
Connection ~ 2550 900 
Wire Wire Line
	2250 900  2350 900 
Connection ~ 2350 900 
Wire Wire Line
	2050 900  1900 900 
Wire Wire Line
	2850 900  3000 900 
Wire Wire Line
	5500 1650 5500 1550
Connection ~ 5000 1650
Wire Wire Line
	5000 1250 5300 1250
Wire Wire Line
	5500 1650 5000 1650
Wire Wire Line
	3650 3850 3850 3850
Wire Wire Line
	3850 3850 3850 3450
Wire Wire Line
	4000 4050 4000 4250
Wire Wire Line
	4000 3650 4000 3600
Wire Wire Line
	6650 1450 6600 1450
Wire Wire Line
	6600 1450 6600 1250
Connection ~ 6600 1250
Wire Wire Line
	5400 3100 5700 3100
Wire Wire Line
	5600 3150 5600 3100
Connection ~ 5600 3100
Wire Wire Line
	5300 3450 5300 3400
Wire Wire Line
	5300 3400 7800 3400
Connection ~ 5600 3400
Wire Wire Line
	6000 2800 6000 2900
Connection ~ 6000 2850
Connection ~ 6000 3400
Wire Wire Line
	8250 2950 7800 2950
Connection ~ 7800 2950
Wire Wire Line
	5450 2550 6200 2550
Wire Wire Line
	6000 2550 6000 2600
Wire Wire Line
	6600 2550 7800 2550
Connection ~ 6000 2550
Wire Wire Line
	5850 1250 5850 1400
Connection ~ 5850 1250
Wire Wire Line
	6000 3300 6000 3400
Wire Wire Line
	5600 3350 5600 3400
Wire Wire Line
	6400 2850 6000 2850
Wire Wire Line
	7800 3400 7800 3250
Wire Wire Line
	7800 2850 7800 3050
Wire Wire Line
	7800 2550 7800 2650
Wire Wire Line
	3650 2950 3850 2950
Wire Wire Line
	3850 2950 3850 3125
Wire Wire Line
	3650 3050 3850 3050
Connection ~ 3850 3050
Wire Wire Line
	1050 3450 1250 3450
Text GLabel 3850 1350 2    60   Input ~ 0
VDivEnable
Wire Wire Line
	3650 1350 3850 1350
$EndSCHEMATC
